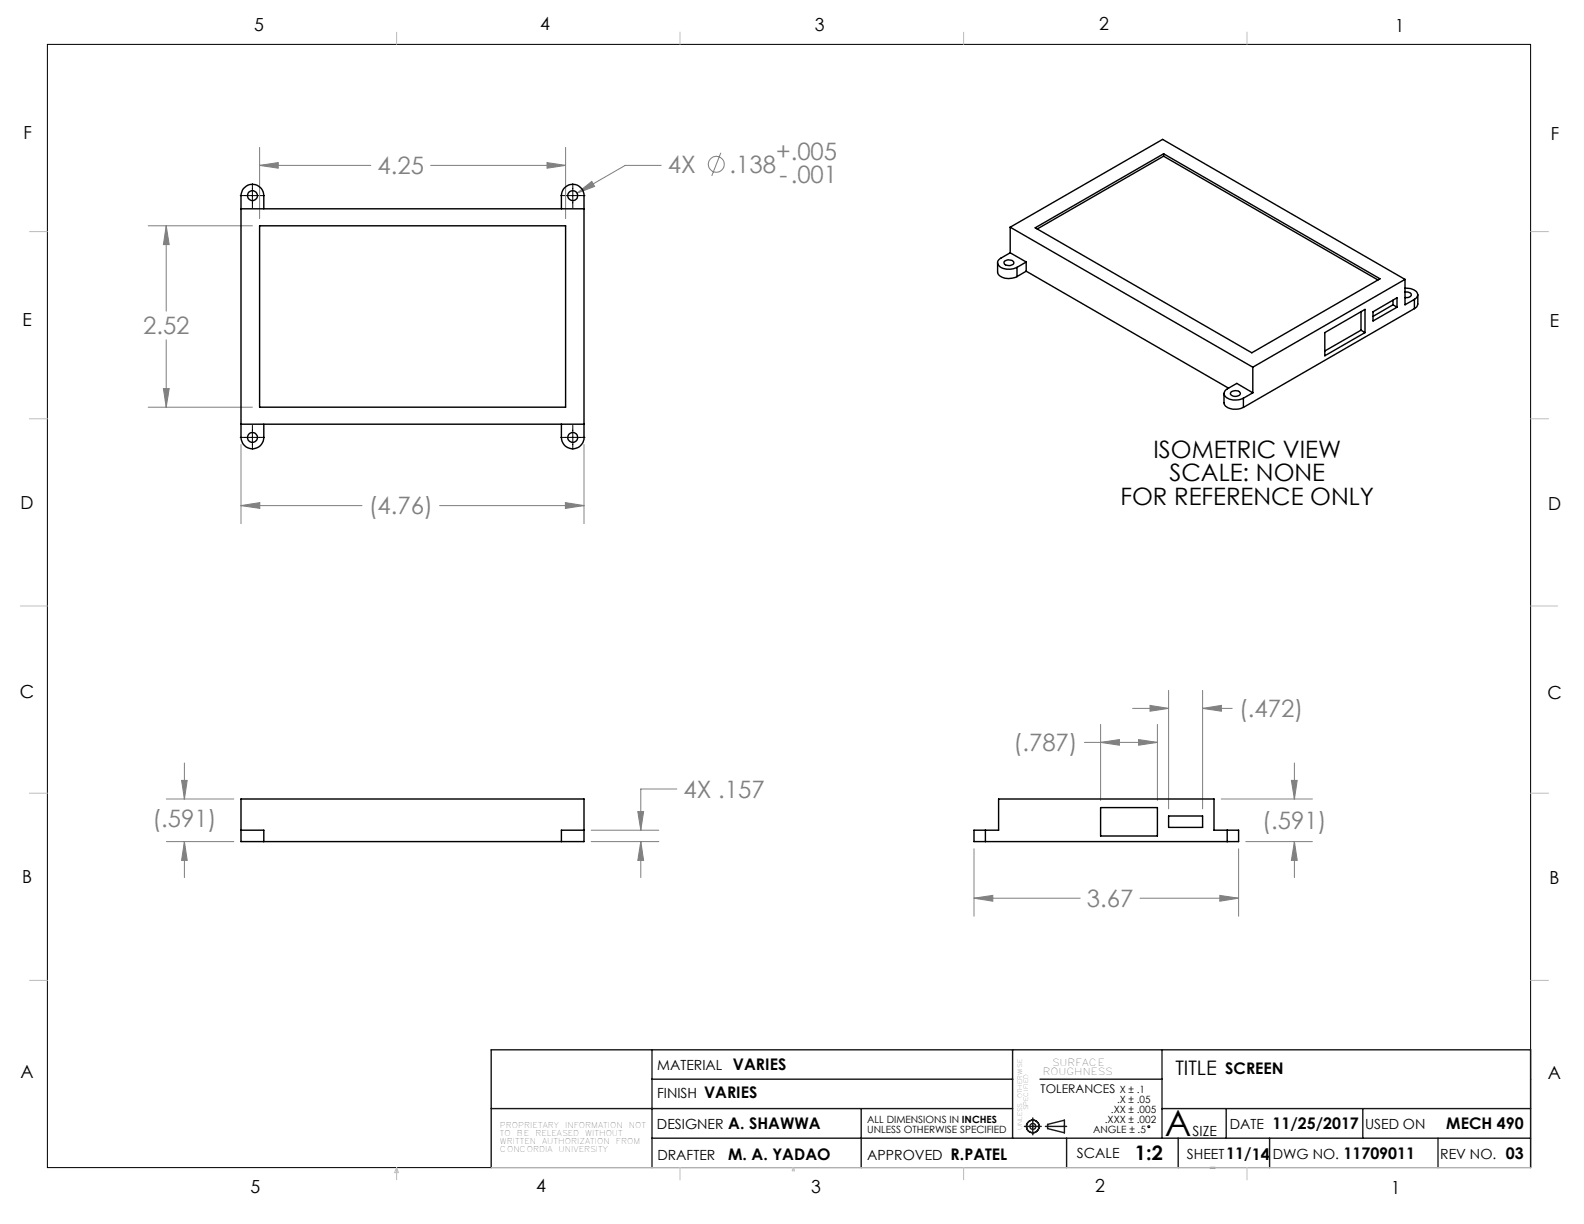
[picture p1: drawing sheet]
<svg xmlns="http://www.w3.org/2000/svg" width="279mm" height="216mm" viewBox="0 0 279 216" stroke-linecap="round" stroke-linejoin="round" font-family="sans-serif">
<g fill="none" stroke="#808080" stroke-width=".18">
<path d="M26.1 39.8h18.4M29.3 39.8l.5 3.3h-1zM29.3 39.8v15.1M45.8 29.2l3.3-.5v1zM45.8 29.2h19.6M45.8 26v12.6M76 29.2h23.8M96.5 28.7l3.3 .5-3.3 .5zM99.8 26v12.6M101.8 34.1l2.6-2.1 .5 .9zM116.6 29.2h-6.3l-8.5 4.9M127.1 27l-1.5 4"/>
<path d="M29.3 59.9v11.9M26.1 71.8h18.4M28.8 68.5h1l-.5 3.3zM42.5 78.4v14M103 78.4v14M42.5 89.2l3.3-.5v1zM42.5 89.2h21.4M77.5 89.2h25.5M99.7 88.7l3.3 .5-3.3 .5zM32 137.7h1l-.5 3.2zM32.5 134.6v6.3M119.4 139.2h-6.4v7.2"/>
<path d="M191.3 131h12.9M194.1 127.8v13.4M194.1 131l3.3-.5v.9zM199.8 125h6.3M200.8 130.5l3.4 .5-3.4 .4zM202.8 124.4l3.3 .6-3.3 .4zM204.2 127.8v13.4M206.1 121.8v20.9M212.1 121.8v20.9M212.1 125h5.2M212.1 125l3.3-.6v1zM227.8 137.7h1l-.5 3.2z"/>
<path d="M228.3 134.6v6.3M29.4 148.4h11.8M29.4 140.9h11.8M32.5 148.4l.5 3.4h-1zM32.5 148.4v6.4M104.3 148.4h11.9M104.3 146.4h11.9M112.5 143.2h1l-.5 3.2zM113 148.4l.5 3.4h-1zM113 148.4v6.4M171.8 158.4l3.3-.5v1.1zM171.8 149.7v11.9"/>
<path d="M171.8 158.4h18.7M201.1 158.4h17.4M215.2 157.9l3.3 .5-3.3 .6zM215.4 140.9h16.1M218.5 149.7v11.9M219.7 148.4h11.8M228.3 148.4v6.4M228.3 148.4l.5 3.4h-1z"/>
<circle cx="126.3" cy="29" r="1.4"/>
</g>
<g fill="none" stroke="#000" stroke-width=".18">
<path d="M8.4 7.8h261.6v198.2h-261.6zM42.4 34.5h4.3M44.5 32.3v4.4M98.9 34.5h4.3M101 32.3v4.4M42.4 77.2h4.3M44.5 75v4.3M98.9 77.2h4.3M101 75v4.3"/>
<circle cx="202.6" cy="198.7" r=".17"/>
</g>
<g fill="none" stroke="#191924" stroke-width=".25">
<path d="M86.6 195.5h92M115 185.2v20.8M115 190.4h63.6M151.9 195.5v10.5M178.6 185.2v15.6M180.7 198.7h3M182.2 197.2v3M183.4 190.4h21.6M184.4 198.7h3.7M184.8 198.3l2.9-.7v2.2l-2.9-.7zM205 185.2v15.6M205 195.5h65"/>
<path d="M216.3 195.5v5.3M240.4 195.5v5.3M86.6 206v-20.8h183.4v20.8M115 200.8h155M188.1 200.8v5.2M207.8 200.8v5.2M213.4 206h.9M223.9 200.8v5.2M253.6 200.8v5.2"/>
<circle cx="182.2" cy="198.7" r="1.11"/>
<circle cx="182.2" cy="198.7" r=".51"/>
</g>
<g fill="none" stroke="#c0c0c0" stroke-width=".18">
<path d="M70 5.7v2.1M119.9 5.7v2.1M170 5.7v2.1M220 5.7v2.1M5.2 40.9h3.2M270 40.9h3.2M5.2 73.9h3.2M270 73.9h3.2M3.6 106.9h4.8M270 106.9h4.7M5.2 139.9h3.2M270 139.9h3.2"/>
<path d="M5.2 172.9h3.2M270 172.9h3.2M70 206v2.1M70 206l.3 .8h-.7zM86.6 206h183.4M119.9 206v2.1M139.9 206l.3 .5h-.5zM170 206v2.1M220 206v2.1"/>
</g>
<path d="M32.5 148.4l.5 3.4h-1zM32 137.7h1l-.5 3.2zM113 148.4l.5 3.4h-1zM112.5 143.2h1l-.5 3.2zM101.8 34.1l3.1-1.2-.5-.9zM42.5 89.2l3.3-.5v1zM99.7 88.7l3.3 .5-3.3 .5zM29.3 39.8l.5 3.3h-1zM28.8 68.5h1l-.5 3.3zM45.8 29.2l3.3-.5v1zM96.5 28.7l3.3 .5-3.3 .5zM227.8 137.7h1l-.5 3.2zM228.3 148.4l.5 3.4h-1zM171.8 158.4l3.3-.5v1.1zM215.2 157.9l3.3 .5-3.3 .6zM194.1 131l3.3-.5v.9zM200.8 130.5l3.4 .5-3.4 .4zM212.1 125l3.3-.6v1zM202.8 124.4l3.3 .6-3.3 .4z" fill="#808080"/>
<g fill="none" stroke="#000" stroke-width=".25">
<path d="M42.5 36.8h60.5M45.8 39.8h54v32h-54zM46.5 36.8v-2.3a2.01 2.01 0 0 0-2-2 2.01 2.01 0 0 0-2 2v42.7a2.01 2.01 0 0 0 2 2 2.01 2.01 0 0 0 2-2v-2.4M99 36.8v-2.3a1.99 1.99 0 0 1 2-2 1.99 1.99 0 0 1 2 2v42.7a1.99 1.99 0 0 1-2 2 1.99 1.99 0 0 1-2-2v-2.4M205.2 27.6l-22.2 12.8M205.2 27.6l37.9 21.8M205.2 27.1v.5M176 46.4v1.6a1.67 1.67 0 0 0 1.9 1.1l1.5-.3M177.2 46.1a1.23 1.23 0 0 1 1.6 .1 .87 .87 0 0 1-1.3 .6l-.4-.3zM178.2 44.6l-1.7 .9a.89 .89 0 0 0-.5 .9 .89 .89 0 0 0 .7 .8 3.4 3.4 0 0 0 2.7 0M178.2 44.6l2.8 1.6M178.2 40.1v4.5"/>
<path d="M178.2 40.1l42.8 24.7M178.2 40.1l26.9-15.5 42.7 24.7M179.4 47.2v1.6M181 46.2v1.6M181 47.8l35.7 20.7M181 46.2l-1.6 1M181 47.8l-1.6 1M182.6 40.2l22.6-13.1 38.2 22.1-22.6 13zM233.7 58.7l7.1-4.1v4.1l-7.1 4.1zM240.1 55v3.2M240.1 58.2l-6.4 3.7M240.1 58.2l.7 .5"/>
<path d="M242.2 55l4.2-2.5v1.7l-4.2 2.4zM245.7 53v.8M245.7 53.8l-3.5 2M245.7 53.8l.7 .4M247.8 50.8a1.97 1.97 0 0 1 2.3 1.2l-.2 .5-.4 .3M247.8 51.5a.92 .92 0 0 1 1.2 .5l-.4 .4-.8 .1M247.8 49.3l-26.8 15.5M247.8 49.3v4.5l1.7-1M249.5 52.8v1.6M249.5 54.4l-30.2 17.5M250.1 52v1.6l-.2 .6-.4 .2M42.5 74.8h60.5"/>
<path d="M215.9 69.4v1.6a1.7 1.7 0 0 0 1.9 1.2l.7-.1 .8-.2M217.2 69.1a1.15 1.15 0 0 1 1.6 .3 .98 .98 0 0 1-.9 .5 .98 .98 0 0 1-.9-.5zM219.3 70.2v1.7M221 69.3l-2.8-1.7-1.7 1a.88 .88 0 0 0-.6 .9 .88 .88 0 0 0 .7 .8 3.2 3.2 0 0 0 2.7-.1M221 69.3l-1.7 .9M221 64.8v4.5M42.5 146.4h4v2M46.5 148.4h-4v-7.5h60.5v7.5h-4M46.5 148.4h52.5M103 146.4h-4v2M173.8 146.4h-2v2h2M173.8 146.4h2.3v-5.5h38v5.5h2.4"/>
<path d="M173.8 148.4h42.7M173.8 146.4v2M194.1 142.5h10.1v5h-10.1zM206.1 143.9h6v2h-6zM216.5 146.4h2v2h-2M216.5 146.4v2"/>
<circle cx="44.5" cy="34.5" r=".89"/>
<circle cx="101" cy="34.5" r=".87"/>
<circle cx="44.5" cy="77.2" r=".87"/>
<circle cx="101" cy="77.2" r=".86"/>
</g>
<text font-size="6.3" x="205.5" y="200.4">A</text>
<g font-size="4.2" fill="#808080">
<text x="136.9" y="28.2">+.005</text>
<text x="66.6" y="30.8">4.25</text>
<text x="117.8" y="30.5">4X</text>
<text x="128.7" y="30.5">.138</text>
<text x="137.5" y="32.3">-.001</text>
<text x="25.2" y="59">2.52</text>
<text x="65" y="90.7">(4.76)</text>
<text x="218.6" y="126.5">(.472)</text>
<text x="178.8" y="132.5">(.787)</text>
<text x="120.6" y="140.8">4X .157</text>
<text x="26.9" y="145.8">(.591)</text>
<text x="222.7" y="146.2">(.591)</text>
<text x="191.7" y="160">3.67</text>
</g>
<g font-size="4.2">
<text x="203.5" y="80.7">ISOMETRIC VIEW</text>
<text x="197.6" y="89.1">FOR REFERENCE ONLY</text>
<text x="206.3" y="84.9">SCALE: NONE</text>
</g>
<g font-size="3.5">
<text x="207.3" y="189.5">TITLE</text>
<text x="200.2" y="204.7">1:2</text>
</g>
<g font-size="3.2">
<text x="44.8" y="5.4">5</text>
<text x="95.3" y="5.3">4</text>
<text x="143.7" y="5.4">3</text>
<text x="193.9" y="5.4">2</text>
<text x="246.1" y="5.7">1</text>
<text x="4.1" y="24.5">F</text>
<text x="273.5" y="24.7">F</text>
<text x="4" y="57.5">E</text>
<text x="273.4" y="57.6">E</text>
<text x="3.6" y="89.8">D</text>
<text x="273.1" y="90">D</text>
<text x="3.5" y="123.1">C</text>
<text x="272.9" y="123.3">C</text>
<text x="3.9" y="155.7">B</text>
<text x="273.3" y="155.9">B</text>
<text x="3.6" y="190.2">A</text>
<text x="273" y="190.3">A</text>
<text x="44.2" y="210.4">5</text>
<text x="94.6" y="210.3">4</text>
<text x="143.1" y="210.4">3</text>
<text x="193.2" y="210.3">2</text>
<text x="245.4" y="210.6">1</text>
</g>
<g font-size="2.8">
<text x="129.3" y="188.7">VARIES</text>
<text x="216.1" y="189.5">SCREEN</text>
<text x="124.2" y="193.6">VARIES</text>
<text x="128.5" y="199.2">A. SHAWWA</text>
<text x="224.5" y="199.2">11/25/2017</text>
<text x="255.1" y="199.2">MECH 490</text>
<text x="128.5" y="204.5">M. A. YADAO</text>
<text x="167.7" y="204.5">R.PATEL</text>
<text x="216.3" y="204.4">11/14</text>
<text x="237" y="204.4">11709011</text>
<text x="265.6" y="204.4">03</text>
</g>
<g font-size="2.5">
<text x="115.9" y="188.7">MATERIAL</text>
<text x="115.9" y="193.6">FINISH</text>
<text x="115.9" y="199.2">DESIGNER</text>
<text x="210.4" y="200.4">SIZE</text>
<text x="216.9" y="199.2">DATE</text>
<text x="240.8" y="199.2">USED ON</text>
<text x="115.9" y="204.5">DRAFTER</text>
<text x="153" y="204.5">APPROVED</text>
<text x="189.9" y="204.3">SCALE</text>
<text x="209.4" y="204.4">SHEET</text>
<text x="224.5" y="204.4">DWG NO.</text>
<text x="254" y="204.4">REV NO.</text>
</g>
<text font-size="2.1" x="183.6" y="192.8">TOLERANCES</text>
<g font-size="1.8">
<text x="196" y="196.4">.XX ± .005</text>
<text x="197" y="194.6">.X ± .05</text>
<text x="197.5" y="192.8">X ± .1</text>
<text x="153" y="198">ALL DIMENSIONS IN INCHES</text>
<text x="153" y="199.8">UNLESS OTHERWISE SPECIFIED</text>
<text x="192.8" y="199.9">ANGLE ± .5</text>
<text x="194.9" y="198.1">.XXX ± .002</text>
</g>
<g font-size="1.7">
<text x="183.9" y="189.6">ROUGHNESS</text>
<text x="185.6" y="187.9">SURFACE</text>
</g>
<g font-size="1.4">
<text x="88.2" y="199">PROPRIETARY</text>
<text x="88.2" y="200.4">TO</text>
<text x="88.2" y="201.8">WRITTEN</text>
<text x="88.2" y="203.2">CONCORDIA</text>
<text x="91.2" y="200.4">BE</text>
<text x="94.4" y="200.4">RELEASED</text>
<text x="95.6" y="201.8">AUTHORIZATION</text>
<text x="98.5" y="203.2">UNIVERSITY</text>
<text x="99.7" y="199">INFORMATION</text>
<text x="103.2" y="200.4">WITHOUT</text>
<text x="108.6" y="201.8">FROM</text>
<text x="110.9" y="199">NOT</text>
</g>
<g font-size="1.1">
<text x="180.3" y="193.7" transform="rotate(-90 180.3 193.7)">OTHERWISE</text>
<text x="181.4" y="195.8" transform="rotate(-90 181.4 195.8)">SPECIFIED</text>
<text x="180.3" y="199.3" transform="rotate(-90 180.3 199.3)">UNLESS</text>
</g>
</svg>
